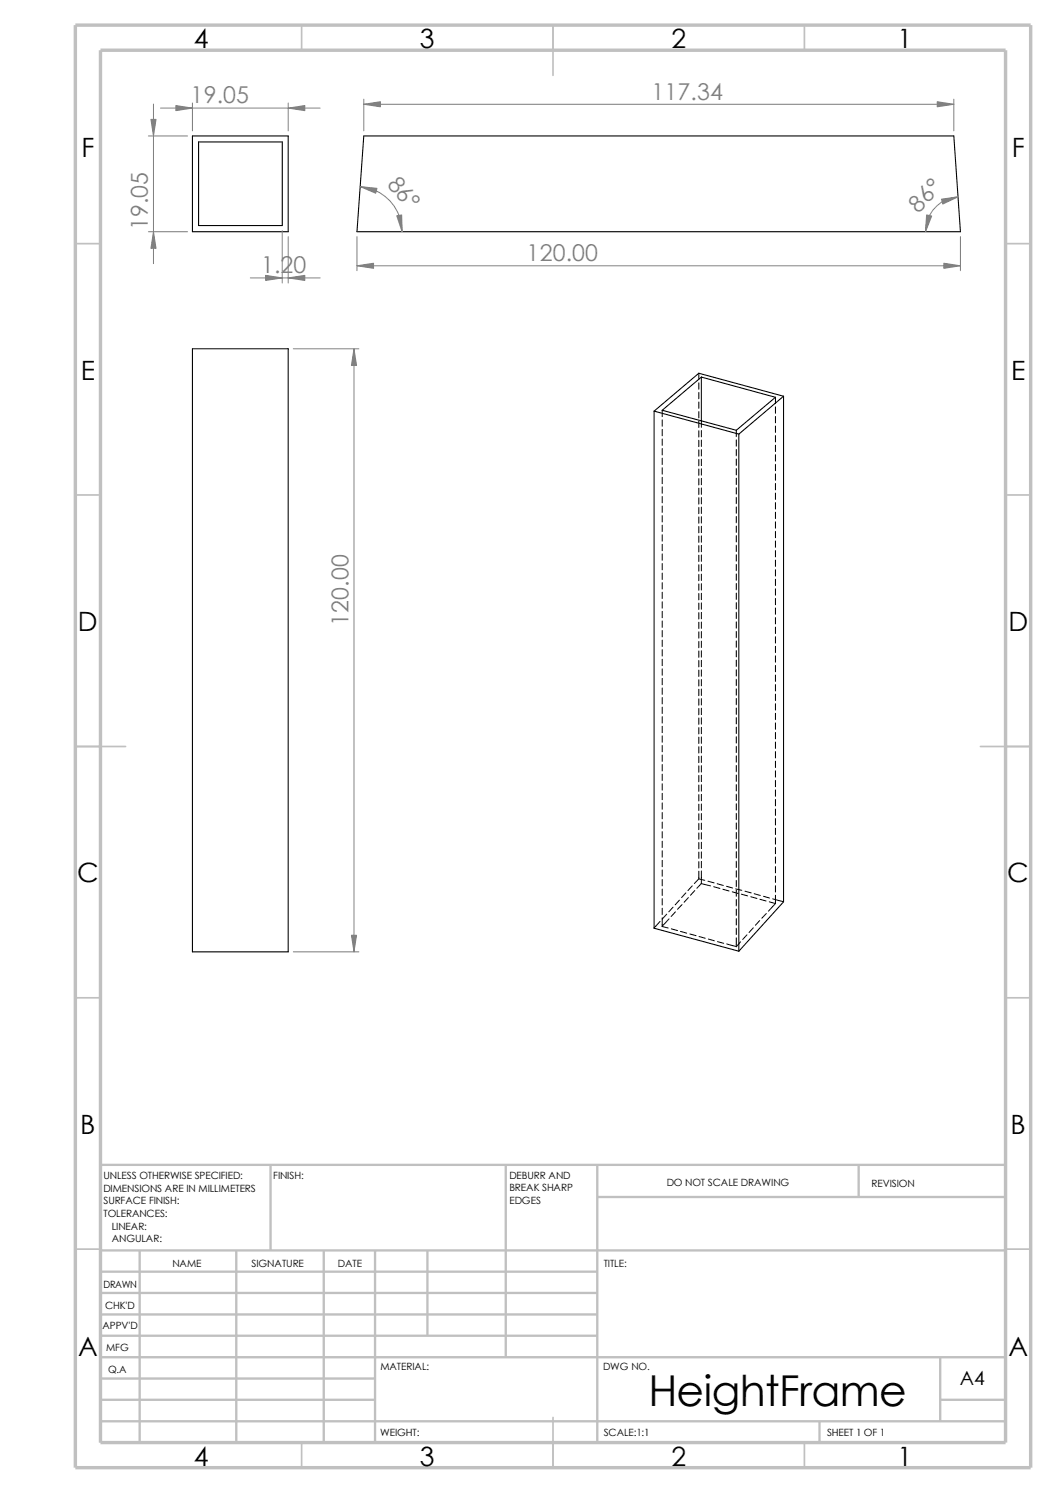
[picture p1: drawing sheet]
<svg xmlns="http://www.w3.org/2000/svg" width="210mm" height="297mm" viewBox="0 0 210 297" stroke-linecap="round" stroke-linejoin="round" font-family="sans-serif">
<g fill="none" stroke="#c0c0c0" stroke-width=".34">
<path d="M60 5v5M110 5v10M160 5v5M15 48.5h5M200 48.5h5M15 98.5h5M200 98.5h5M15 148.5h10M195 148.5h10M15 198.5h5M200 198.5h5M15 248.5h5"/>
<path d="M200 248.5h5M60 287v5M110 282v10M160 287v5"/>
</g>
<g fill="none" stroke="#c0c0c0" stroke-width=".47">
<path d="M53.8 231.7v17.1M100.6 231.7v38.3M118.8 231.7v55.3M118.8 238.1h81.2M170.8 231.7v6.4M200 231.7h-180v55.3M20 248.8h180M20 257.2h98.8M20 253h98.8M27.8 248.8v38.2M47 248.8v38.2M64.4 248.8v38.2"/>
<path d="M74.6 248.8v38.2M85 248.8v16.9M20 265.7h98.8M20 261.5h98.8M20 278.5h54.6M20 274.2h54.6M20 270h180M187 278.5h13M187 270v12.7M20 282.7h180M163 282.7v4.3"/>
</g>
<path d="M15 5h190v287h-190zM20 10h180v277h-180z" fill="none" stroke="#c0c0c0" stroke-width=".68" stroke-linecap="butt"/>
<path d="M38.3 27.1h19v19h-19zM39.5 28.2h16.6v16.7h-16.6zM72.3 27.1h117.4l1.3 19h-120zM38.3 69.4h19v120h-19zM139.5 75v8.7M155.8 78.8l-8.9 7.6M155.8 78.8l-16.8-4.5-8.9 7.5M155.8 78.8v100.6l-8.9 9.8M130.1 81.8l16.8 4.6M130.1 81.8v102.9l16.8 4.5M131.7 81.6l7.8-6.6 14.7 4-7.8 6.6zM146.9 86.4v102.8" fill="none" stroke="#000" stroke-width=".21"/>
<g fill="none" stroke="#000" stroke-width=".2">
<path d="M139 74.3v1.2M139 76.2v1.2M139 78.1v1.2M139 80v1.2M154.2 79v1.3M131.7 81.6v1.3M131.7 83.5v1.3M131.7 85.4v1.3M131.7 87.3v1.3M131.7 89.2v1.3M131.7 91.1v1.3M131.7 93v1.3"/>
<path d="M131.7 95v1.2M131.7 96.9v1.2M131.7 98.8v1.2M139 81.9v1.2M139 83.8v1.2M139 85.7v1.3M139 87.6v1.3M139 89.5v1.3M139 91.4v1.3M139 93.3v1.3M139 95.2v1.3M139 97.1v1.3"/>
<path d="M139 99v1.3M139.5 83.7v1.3M139.5 85.6v1.3M139.5 87.5v1.3M139.5 89.5v1.2M139.5 91.4v1.2M139.5 93.3v1.2M139.5 95.2v1.2M139.5 97.1v1.2M139.5 99v1.2M146.4 85.6v1.3M146.4 87.5v1.3"/>
<path d="M146.4 89.4v1.3M146.4 91.3v1.3M146.4 93.2v1.3M146.4 95.1v1.3M146.4 97v1.3M146.4 98.9v1.3M154.2 80.9v1.3M154.2 82.8v1.3M154.2 84.8v1.2M154.2 86.7v1.2M154.2 88.6v1.2M154.2 90.5v1.2"/>
<path d="M154.2 92.4v1.2M154.2 94.3v1.2M154.2 96.2v1.3M154.2 98.1v1.3M154.2 100v1.3M131.7 100.7v1.2M131.7 102.6v1.2M131.7 104.5v1.2M131.7 106.4v1.3M131.7 108.3v1.3M131.7 110.2v1.3M131.7 112.1v1.3"/>
<path d="M131.7 114v1.3M131.7 115.9v1.3M131.7 117.8v1.3M131.7 119.7v1.3M139 100.9v1.3M139 102.8v1.3M139 104.7v1.3M139 106.6v1.3M139 108.5v1.3M139 110.4v1.3M139 112.4v1.2M139 114.3v1.2"/>
<path d="M139 116.2v1.2M139 118.1v1.2M139 120v1.2M139.5 100.9v1.3M139.5 102.8v1.3M139.5 104.7v1.3M139.5 106.6v1.3M139.5 108.5v1.3M139.5 110.4v1.3M139.5 112.3v1.3M139.5 114.2v1.3M139.5 116.1v1.3"/>
<path d="M139.5 118v1.3M139.5 119.9v1.3M146.4 100.8v1.3M146.4 102.7v1.3M146.4 104.6v1.3M146.4 106.6v1.2M146.4 108.5v1.2M146.4 110.4v1.2M146.4 112.3v1.2M146.4 114.2v1.2M146.4 116.1v1.2M146.4 118v1.3"/>
<path d="M146.4 119.9v1.3M154.2 101.9v1.3M154.2 103.8v1.3M154.2 105.7v1.3M154.2 107.6v1.3M154.2 109.5v1.3M154.2 111.4v1.3M154.2 113.3v1.3M154.2 115.2v1.3M154.2 117.1v1.3M154.2 119v1.3M131.7 121.6v1.3"/>
<path d="M131.7 123.5v1.3M131.7 125.4v1.3M131.7 127.3v1.3M131.7 129.2v1.3M131.7 131.1v1.3M131.7 133.1v1.2M131.7 135v1.2M131.7 136.9v1.2M131.7 138.8v1.2M139 121.9v1.2M139 123.8v1.3M139 125.7v1.3"/>
<path d="M139 127.6v1.3M139 129.5v1.3M139 131.4v1.3M139 133.3v1.3M139 135.2v1.3M139 137.1v1.3M139 139v1.3M139.5 121.8v1.3M139.5 123.7v1.3M139.5 125.6v1.3M139.5 127.6v1.2M139.5 129.5v1.2"/>
<path d="M139.5 131.4v1.2M139.5 133.3v1.2M139.5 135.2v1.2M139.5 137.1v1.2M139.5 139v1.3M146.4 121.8v1.3M146.4 123.7v1.3M146.4 125.6v1.3M146.4 127.5v1.3M146.4 129.4v1.3M146.4 131.3v1.3M146.4 133.2v1.3"/>
<path d="M146.4 135.1v1.3M146.4 137v1.3M146.4 138.9v1.3M154.2 120.9v1.3M154.2 122.9v1.2M154.2 124.8v1.2M154.2 126.7v1.2M154.2 128.6v1.2M154.2 130.5v1.2M154.2 132.4v1.2M154.2 134.3v1.3M154.2 136.2v1.3"/>
<path d="M154.2 138.1v1.3M154.2 140v1.3M131.7 140.7v1.2M131.7 142.6v1.2M131.7 144.5v1.3M131.7 146.4v1.3M131.7 148.3v1.3M131.7 150.2v1.3M131.7 152.1v1.3M131.7 154v1.3M131.7 155.9v1.3M131.7 157.8v1.3"/>
<path d="M131.7 159.7v1.3M139 140.9v1.3M139 142.8v1.3M139 144.7v1.3M139 146.6v1.3M139 148.5v1.3M139 150.5v1.2M139 152.4v1.2M139 154.3v1.2M139 156.2v1.2M139 158.1v1.2M139 160v1.2"/>
<path d="M139.5 140.9v1.3M139.5 142.8v1.3M139.5 144.7v1.3M139.5 146.6v1.3M139.5 148.5v1.3M139.5 150.4v1.3M139.5 152.3v1.3M139.5 154.2v1.3M139.5 156.1v1.3M139.5 158v1.3M139.5 159.9v1.3M146.4 140.8v1.3"/>
<path d="M146.4 142.7v1.3M146.4 144.7v1.2M146.4 146.6v1.2M146.4 148.5v1.2M146.4 150.4v1.2M146.4 152.3v1.2M146.4 154.2v1.2M146.4 156.1v1.3M146.4 158v1.3M146.4 159.9v1.3M154.2 141.9v1.3M154.2 143.8v1.3"/>
<path d="M154.2 145.7v1.3M154.2 147.6v1.3M154.2 149.5v1.3M154.2 151.4v1.3M154.2 153.3v1.3M154.2 155.2v1.3M154.2 157.1v1.3M154.2 159v1.3M131.7 161.6v1.3M131.7 163.5v1.3M131.7 165.4v1.3M131.7 167.3v1.3"/>
<path d="M131.7 169.2v1.3M131.7 171.2v1.2M131.7 173.1v1.2M131.7 175v1.2M131.7 176.9v1.2M131.7 178.8v1.2M135.1 179.1l-.8 .9M135.6 180l-.9 .9M136.4 177.6l-.8 1M136.9 178.6l-.8 .9M137.7 176.2l-.9 1M138.2 177.2l-.9 .9"/>
<path d="M139 161.9v1.3M139 163.8v1.3M139 165.7v1.3M139 167.6v1.3M139 169.5v1.3M139 171.4v1.3M139 173.3v1.5M139 174.8l1.2 .3M139 174.8l-.9 1M139.4 175.8l1.9 .4M139.5 161.8v1.3M139.5 163.7v1.3"/>
<path d="M139.5 165.7v1.2M139.5 167.6v1.2M139.5 169.5v1.2M139.5 171.4v1.2M139.5 173.3v2.5M139.5 175.8l-.9 .9M140.8 175.3l1.2 .3M141.9 176.4l1.3 .3M142.6 175.8l1.2 .3M143.8 176.9l1.2 .3M144.5 176.3l1.2 .4M145.6 177.4l1.3 .4"/>
<path d="M146.3 176.8l1.2 .3M146.4 161.8v1.3M146.4 163.7v1.3M146.4 165.6v1.3M146.4 167.5v1.3M146.4 169.4v1.3M146.4 171.3v1.3M146.4 173.2v1.3M146.4 175.1v1.3M146.4 177v1.3M146.4 178.9v1.3M147.4 177.9l1.3 .3"/>
<path d="M148.2 177.3l1.2 .3M149.3 178.4l1.2 .3M150 177.8l1.2 .3M151.1 178.9l1.3 .3M151.8 178.3l1.2 .3M153 179.4l1.2 .3M153.7 178.8l2.1 .6M154.2 161v1.2M154.2 162.9v1.2M154.2 164.8v1.2M154.2 166.7v1.2M154.2 168.6v1.2"/>
<path d="M154.2 170.5v1.2M154.2 172.4v1.3M154.2 174.3v1.3M154.2 176.2v1.3M154.2 178.1v1.6M154.2 179.7l-1.4 1.6M131.3 183.3l-1.3 1.3M131.7 180.7v1.2M131.7 182.6v1.7l1.2 .3M132.6 181.9l-.9 .9M133.1 182.8l-1.4 1.5M133.5 184.8l1.2 .3"/>
<path d="M133.9 180.5l-.9 .9M134.3 181.4l-.8 .9M135.3 185.3l1.3 .3M137.2 185.8l1.2 .3M139 186.3l1.3 .3M140.9 186.8l1.2 .4M142.7 187.3l1.2 .4M144.5 187.8l1.9 .5M146.4 180.8v1.3M146.4 182.8v1.2M146.4 184.7v1.2M146.4 186.6v1.7l.9-.9"/>
<path d="M148.5 186l-.8 .9M149.8 184.6l-.8 .9M151.1 183.1l-.9 1M152.4 181.7l-.9 1"/>
</g>
<g fill="none" stroke="#808080" stroke-width=".2">
<path d="M72.3 19.7v6.3M189.7 19.7v6.3M29.5 27.1h7.8M30.5 20.7v31.8M31.9 21.5h31.8M38.3 20.5v5.5M57.3 20.5v5.5M71.6 37.1a9 9 0 0 1 8.4 9M72.3 20.7h117.4M190.5 39.2a6.9 6.9 0 0 0-6.4 6.9M29.5 46.1h7.8M49.8 55.3h13.9"/>
<path d="M56.1 45.9v10.4M57.3 47.1v9.2M71 47.1v6.7M71 52.9h120M191 47.1v6.7M58.3 69.4h13.1M70.4 69.4v120M58.3 189.4h13.1"/>
</g>
<g fill="#808080" stroke="#808080" stroke-width=".2">
<path d="M70.4 69.4l.5 3.3h-1z"/>
<path d="M69.9 186.1h1l-.5 3.3z"/>
<path d="M187.7 52.4l3.3 .5-3.3 .5z"/>
<path d="M71 52.9l3.3-.5v1z"/>
<path d="M184.3 42.8l1 .2-1.2 3.1z"/>
<path d="M187.2 39.6l3.3-.4-3 1.4z"/>
<path d="M72.3 20.7l3.3-.5v1.1z"/>
<path d="M186.4 20.2l3.3 .5-3.3 .6z"/>
<path d="M78.9 42.9l1-.1 .1 3.3z"/>
<path d="M71.6 37.1l3.4 .4-.3 .9z"/>
<path d="M30.5 46.1l.5 3.3h-1z"/>
<path d="M30 23.7h1l-.5 3.4z"/>
<path d="M57.3 21.5l3.3-.5v1z"/>
<path d="M35 21l3.3 .5-3.3 .5z"/>
<path d="M52.8 54.8l3.3 .5-3.3 .5z"/>
<path d="M57.3 55.3l3.3-.5v1z"/>
</g>
<text font-size="8.5" x="128.9" y="279.7">HeightFrame</text>
<g font-size="5.3">
<text x="38.5" y="9.6">4</text>
<text x="83.5" y="9.6">3</text>
<text x="133.5" y="9.6">2</text>
<text x="178.5" y="9.6">1</text>
<text x="16.2" y="31.3">F</text>
<text x="201.2" y="31.3">F</text>
<text x="16" y="75.6">E</text>
<text x="201.1" y="75.6">E</text>
<text x="15.5" y="125.6">D</text>
<text x="200.6" y="125.6">D</text>
<text x="15.3" y="175.6">C</text>
<text x="200.3" y="175.6">C</text>
<text x="16" y="225.6">B</text>
<text x="201" y="225.6">B</text>
<text x="15.5" y="269.8">A</text>
<text x="200.5" y="269.8">A</text>
<text x="38.5" y="291.6">4</text>
<text x="83.5" y="291.6">3</text>
<text x="133.5" y="291.6">2</text>
<text x="178.5" y="291.6">1</text>
</g>
<g font-size="4.6" fill="#808080">
<text x="37.9" y="20.6">19.05</text>
<text x="129.5" y="19.8">117.34</text>
<text x="76.8" y="36.7" transform="rotate(50 76.8 36.7)">86°</text>
<text x="29.4" y="45.8" transform="rotate(-90 29.4 45.8)">19.05</text>
<text x="182.6" y="42.5" transform="rotate(-45 182.6 42.5)">86°</text>
<text x="104.7" y="51.9">120.00</text>
<text x="51.9" y="54.4">1.20</text>
<text x="69.3" y="124.5" transform="rotate(-90 69.3 124.5)">120.00</text>
</g>
<text font-size="3.9" x="190.9" y="275.5">A4</text>
<g font-size="2">
<text x="20.6" y="234.6">UNLESS OTHERWISE SPECIFIED:</text>
<text x="20.6" y="237.1">DIMENSIONS ARE IN MILLIMETERS</text>
<text x="20.6" y="239.6">SURFACE FINISH:</text>
<text x="54.4" y="234.6">FINISH:</text>
<text x="101.3" y="239.5">EDGES</text>
<text x="101.3" y="234.5">DEBURR AND</text>
<text x="101.3" y="237">BREAK SHARP</text>
<text x="132.6" y="236">DO NOT SCALE DRAWING</text>
<text x="173.3" y="236.2">REVISION</text>
<text x="20.6" y="242.1">TOLERANCES:</text>
<text x="22.2" y="244.6">LINEAR:</text>
<text x="22.2" y="247.1">ANGULAR:</text>
<text x="50" y="252">SIGNATURE</text>
<text x="67.2" y="252">DATE</text>
<text x="120.1" y="252">TITLE:</text>
<text x="20.6" y="256.2">DRAWN</text>
<text x="34.3" y="252.1">NAME</text>
<text x="20.9" y="260.4">CHK'D</text>
<text x="20.4" y="264.5">APPV'D</text>
<text x="21.1" y="268.8">MFG</text>
<text x="21.5" y="273.1">Q.A</text>
<text x="75.6" y="272.5">MATERIAL:</text>
<text x="119.9" y="272.5">DWG NO.</text>
<text x="75.6" y="285.6">WEIGHT:</text>
<text x="120.1" y="285.6">SCALE:1:1</text>
<text x="164.5" y="285.6">SHEET 1 OF 1</text>
</g>
</svg>
